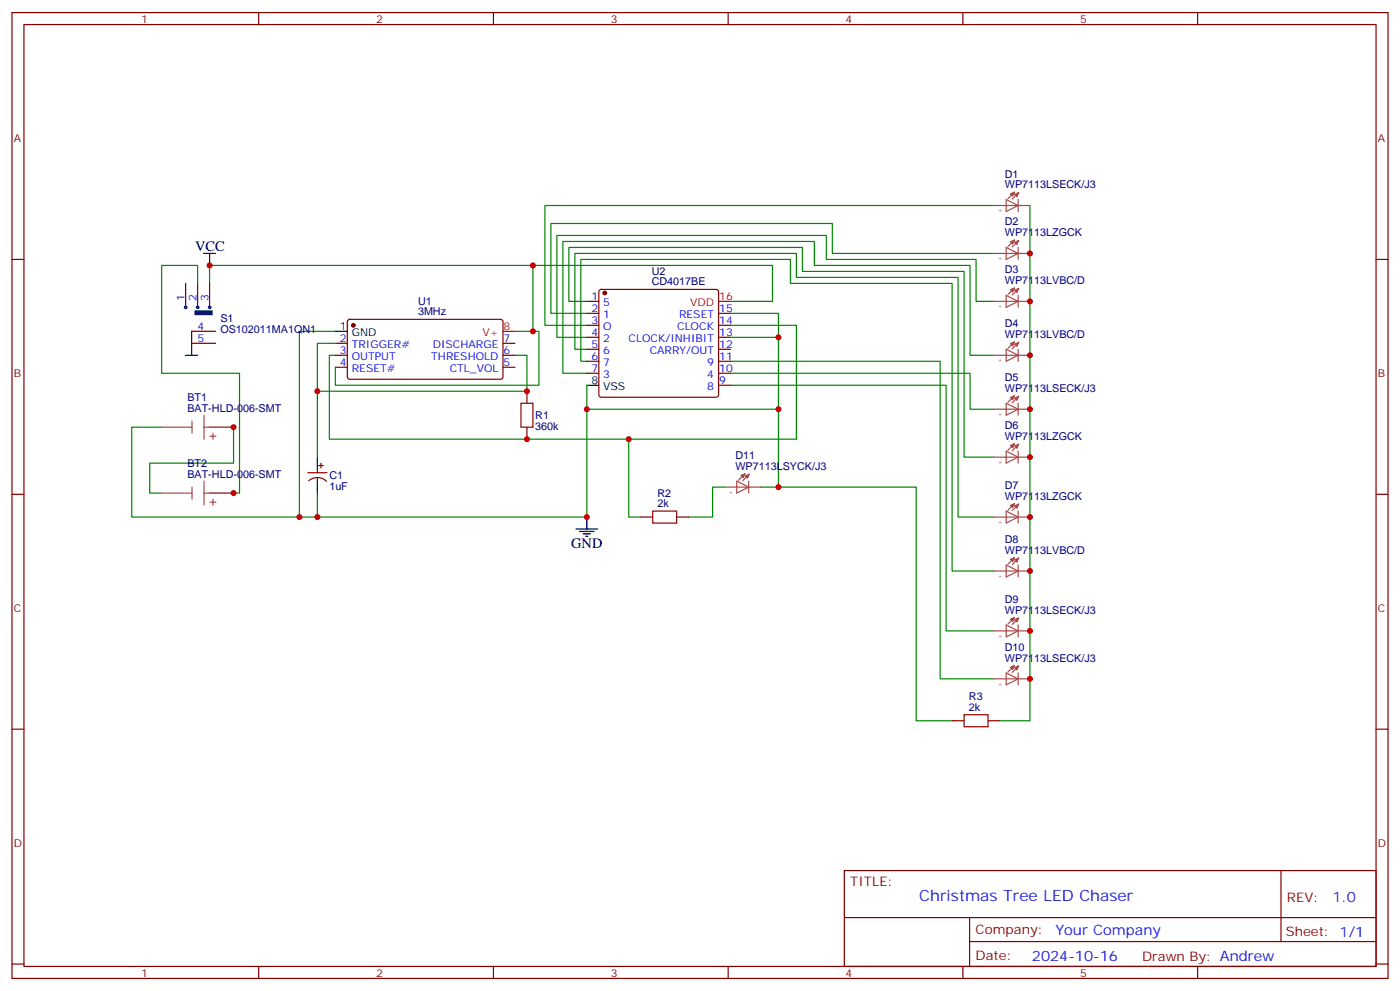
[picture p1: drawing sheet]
<svg xmlns="http://www.w3.org/2000/svg" width="412mm" height="292mm" viewBox="0 0 412 292" stroke-linecap="round" stroke-linejoin="round" font-family="sans-serif">
<g fill="none" stroke="#870000" stroke-width=".35">
<path d="M3.5 3.7h405.4v284.3h-405.4zM7.1 7.2h398.2v277.3h-398.2zM76.2 3.7v3.5M145.3 3.7v3.5M214.5 3.7v3.5M283.6 3.7v3.5M352.8 3.7v3.5M3.5 76.4h3.6M405.3 76.4h3.6M54.7 83.4v7.1M56.4 97.5h7.1M58.2 83.4v7.1"/>
<path d="M61.7 83.4v7.1M102.5 94.2l.5-.2 44.7 .1 .5 .6-.1 16.5-.6 .5-44.8-.1-.4-.7v-16.2zM172.9 88.7h3.5M172.9 92.3h3.5M172.9 95.8h3.5M172.9 99.3h3.5M176.6 85.4l.5-.2h33.9l.5 .2 .2 .5v30.3l-.3 .5-.4 .2h-33.9l-.5-.2-.2-.5v-30.3zM211.7 92.3h3.5M211.7 95.8h3.5M211.7 99.3h3.5M56.4 101.1h7.1M98.8 101.1h3.5"/>
<path d="M98.8 104.6h3.5M98.8 108.1h3.5M148.2 101.1h3.5M148.2 104.6h3.5M148.2 108.1h3.5M155.2 115.2v3.5M172.9 102.8h3.5M172.9 106.4h3.5M172.9 109.9h3.5M211.7 102.8h3.5M211.7 106.4h3.5M211.7 109.9h3.5"/>
<path d="M211.7 113.4h3.5M90.7 139.2h5.6M93.5 138.1v1.1M93.8 137.1h1.4M94.5 136.3v1.5M155.2 125.8v3.5M3.5 145.5h3.6M90.9 141.6a3.8 3.8 0 0 1 5.3 .1M93.5 140.6v1M188.7 152.2h3.6M199.3 152.2h3.5M405.3 145.5h3.6"/>
<path d="M3.5 214.7h3.6M280.5 212.2h3.5M291 212.2h3.6M405.3 214.7h3.6M248.7 256.3h156.6v28.2h-156.6zM377.3 256.3v20.9M248.7 270.1h156.5M285.6 277.2h119.6M285.6 270.1v14.2M3.5 283.8h3.6M76.2 284.5v3.5M145.3 284.5v3.5"/>
<path d="M214.5 284.5v3.5M283.6 284.5v3.5M352.8 284.5v3.5M405.3 283.8h3.6"/>
</g>
<g fill="none" stroke="#008700" stroke-width=".35">
<path d="M157 78.1v19.4M292.8 74.6h-47.6v-8.8h-82.9v26.5h10.6M292.8 60.5h-132.3v35.3h12.4M303.4 60.5v151.7h-8.8M58.2 83.4v-5.3h-10.6v31.8h23v35.3h-1.8M61.7 83.4v-5.3h165.8v10.6h-12.3M98.8 97.5h-10.6v54.7M151.7 97.5h7v15.9h-59.9v-5.3M172.9 88.7h-5.3v-15.9h68.8v7.1h47.6v54.7h8.8M215.2 92.3h14.1v7M215.2 95.8h19.4v33.5h-49.4M215.2 99.3h14.1v21.2h-56.4v31.7h-134.1v-26.4h8.8"/>
<path d="M292.8 88.7h-5.3v-12.3h-44.1v-7.1h-79.4v30h8.9M98.8 104.6h-1.8v24.7h88.2v22.9h3.5M98.8 101.1h-5.3v33.5M151.7 104.6h3.5v10.6h-61.7M172.9 102.8h-3.6v-28.2h65.3v7.1h47.6v70.5h10.6M172.9 106.4h-1.8v-30h61.7v7h47.7v84.7h12.3M172.9 113.4v7.1M215.2 109.9h70.6v10.6h7M215.2 113.4h63.5v72.3h14.1M215.2 106.4h61.7v93.4h15.9M292.8 104.6h-7v-26.5h-45.9v-7h-74.1v38.8h7.1M68.8 125.8v10.5h-24.7v8.9h3.5"/>
<path d="M229.3 120.5v22.9M93.5 145.2v7M213.4 143.4h-3.5v8.8h-7.1M224 143.4h45.9v68.8h10.6"/>
</g>
<g fill="none" stroke="#000" stroke-width=".35">
<path d="M60 74.6h3.5M61.7 74.6v3.5M56.4 97.5v7.1M98.8 97.5h3.5M54.7 104.6h3.5M172.9 113.4h3.5M93.5 134.6v3.5M93.5 141.6v3.6M169.7 155.8h6.3M170.7 156.5h4.3M171.8 157.2h2.1M172.5 157.9h.7"/>
<path d="M172.9 152.2v3.6"/>
<circle cx="54.7" cy="90.5" r=".35"/>
<circle cx="58.2" cy="90.5" r=".35"/>
<circle cx="61.7" cy="90.5" r=".35"/>
</g>
<g fill="#870000" stroke="#870000" stroke-width=".35">
<circle cx="178.2" cy="86.3" r=".53"/>
<circle cx="104.1" cy="95.8" r=".53"/>
</g>
<path d="M148.2 97.5h3.5M211.7 88.7h3.5" fill="none" stroke="#f00" stroke-width=".35"/>
<path d="M57.5 91.5h4.9v1.1h-4.9z" fill="#000" stroke="#000" stroke-width=".35"/>
<g fill="none" stroke="#a64a4a" stroke-width=".35">
<path d="M296.4 58.7l3.5 1.8-3.5 1.8zM298.8 56.5l-1.9 2M299.9 58.7v3.6M300.1 56.7l-1.9 1.9M292.8 60.5h3.5M292.8 74.6h3.5M296.4 60.5h7M296.4 72.8l3.5 1.8-3.5 1.8zM296.4 74.6h7M298.8 70.6l-1.9 2M299.9 72.8v3.6M300.1 70.8l-1.9 1.9"/>
<path d="M292.8 88.7h3.5M296.4 87l3.5 1.7-3.5 1.8zM296.4 88.7h7M298.8 84.8l-1.9 1.9M299.9 87v3.5M300.1 84.9l-1.9 1.9M292.8 104.6h3.5M296.4 102.8l3.5 1.8-3.5 1.8zM296.4 118.7l3.5 1.8-3.5 1.7zM296.4 104.6h7M298.8 100.6l-1.9 2M298.8 116.5l-1.9 1.9"/>
<path d="M299.9 102.8v3.6M299.9 118.7v3.5M300.1 100.8l-1.9 1.9M300.1 116.6l-1.9 2M47.6 125.8h7M54.8 125.8h1.8M56.6 124v3.5M60.1 122.2v7.1M60.1 125.8h8.7M61.8 128.4h1.8M62.7 127.5v1.8M219.5 139.4l-2 2"/>
<path d="M220.7 139.6l-1.9 1.9M292.8 120.5h3.5M292.8 134.6h3.5M296.4 132.8l3.5 1.8-3.5 1.7zM296.4 120.5h7M296.4 134.6h7M298.8 130.6l-1.9 2M299.9 132.8v3.5M300.1 130.8l-1.9 1.9M47.6 145.2h7M54.8 145.2h1.8M56.6 143.4v3.5"/>
<path d="M60.1 141.6v7.1M60.1 145.2h8.7M61.8 147.8h1.8M62.7 146.9v1.8M213.4 143.4h3.5M217 143.4h7M217 141.6l3.5 1.8-3.5 1.8zM220.5 141.6v3.6M292.8 152.2h3.5M296.4 150.5l3.5 1.7-3.5 1.8zM296.4 152.2h7M298.8 148.3l-1.9 1.9"/>
<path d="M299.9 150.5v3.5M300.1 148.4l-1.9 1.9M292.8 168.1h3.5M296.4 166.3l3.5 1.8-3.5 1.8zM296.4 168.1h7M298.8 164.1l-1.9 2M299.9 166.3v3.6M300.1 164.3l-1.9 1.9M292.8 185.7h3.5M292.8 199.8h3.5M296.4 184l3.5 1.7-3.5 1.8zM296.4 198.1l3.5 1.7-3.5 1.8z"/>
<path d="M296.4 185.7h7M296.4 199.8h7M298.8 181.8l-1.9 1.9M298.8 195.9l-1.9 1.9M299.9 184v3.5M299.9 198.1v3.5M300.1 181.9l-1.9 1.9M300.1 196l-1.9 2"/>
</g>
<g fill="#a64a4a" stroke="#a64a4a" stroke-width=".29">
<path d="M298.9 57.2l1.2-.5-.5 1.2z"/>
<path d="M297.6 57.1l1.2-.6-.5 1.3z"/>
<path d="M298.9 71.3l1.2-.5-.5 1.2z"/>
<path d="M297.6 71.2l1.2-.6-.5 1.3z"/>
<path d="M297.6 85.3l1.2-.5-.5 1.2z"/>
<path d="M298.9 85.4l1.2-.5-.5 1.2z"/>
<path d="M297.6 101.2l1.2-.6-.5 1.3z"/>
<path d="M298.9 101.3l1.2-.5-.5 1.2z"/>
<path d="M298.9 117.2l1.2-.6-.5 1.3z"/>
<path d="M297.6 117l1.2-.5-.5 1.2z"/>
<path d="M298.9 131.3l1.2-.5-.5 1.2z"/>
<path d="M297.6 131.1l1.2-.5-.5 1.2z"/>
<path d="M298.9 148.9l1.2-.5-.5 1.2z"/>
<path d="M297.6 148.8l1.2-.5-.5 1.2z"/>
<path d="M297.6 164.7l1.2-.6-.5 1.3z"/>
<path d="M298.9 164.8l1.2-.5-.5 1.2z"/>
<path d="M298.9 182.4l1.2-.5-.5 1.2z"/>
<path d="M297.6 182.3l1.2-.5-.5 1.2z"/>
<path d="M298.9 196.5l1.2-.5-.5 1.3z"/>
<path d="M297.6 196.4l1.2-.5-.5 1.2z"/>
<path d="M218.2 140l1.3-.6-.6 1.3z"/>
<path d="M219.5 140.1l1.2-.5-.5 1.2z"/>
</g>
<path d="M153.5 118.7h3.5v7.1h-3.5zM192.3 150.5h7v3.5h-7zM284 210.4h7v3.6h-7z" fill="none" stroke="#a10000" stroke-width=".35"/>
<g fill="#c00">
<circle cx="172.9" cy="152.2" r=".88"/>
<circle cx="229.3" cy="99.3" r=".88"/>
<circle cx="172.9" cy="120.5" r=".88"/>
<circle cx="229.3" cy="143.4" r=".88"/>
<circle cx="229.3" cy="120.5" r=".88"/>
<circle cx="88.2" cy="152.2" r=".88"/>
<circle cx="61.7" cy="78.1" r=".88"/>
<circle cx="93.5" cy="152.2" r=".88"/>
<circle cx="93.5" cy="115.2" r=".88"/>
<circle cx="157" cy="78.1" r=".88"/>
<circle cx="157" cy="97.5" r=".88"/>
<circle cx="185.2" cy="129.3" r=".88"/>
<circle cx="303.4" cy="74.6" r=".88"/>
<circle cx="303.4" cy="88.7" r=".88"/>
<circle cx="303.4" cy="104.6" r=".88"/>
<circle cx="303.4" cy="120.5" r=".88"/>
<circle cx="303.4" cy="134.6" r=".88"/>
<circle cx="303.4" cy="152.2" r=".88"/>
<circle cx="303.4" cy="168.1" r=".88"/>
<circle cx="303.4" cy="185.7" r=".88"/>
<circle cx="303.4" cy="199.8" r=".88"/>
<circle cx="68.8" cy="125.8" r=".88"/>
<circle cx="68.8" cy="145.2" r=".88"/>
<circle cx="155.2" cy="129.3" r=".88"/>
<circle cx="155.2" cy="115.2" r=".88"/>
</g>
<text font-size="4.6" fill="#00f" x="270.8" y="265.3">Christmas Tree LED Chaser</text>
<g font-size="4.2">
<text x="57.5" y="73.9">VCC</text>
<text x="168.3" y="161.4">GND</text>
</g>
<g font-size="4.2" fill="#00f">
<text x="392.5" y="265.6">1.0</text>
<text x="310.9" y="275.1">Your Company</text>
<text x="304" y="282.9">2024-10-16</text>
</g>
<g font-size="3.9" fill="#800">
<text x="250.5" y="260.9">TITLE:</text>
<text x="379.1" y="265.6">REV:</text>
<text x="287.4" y="275.1">Company:</text>
<text x="378.7" y="275.7">Sheet: 1/1</text>
<text x="287.4" y="282.8">Date:</text>
<text x="336.4" y="282.8">Drawn By: Andrew</text>
</g>
<g font-size="3.2" fill="#800">
<text x="41.6" y="6.7">1</text>
<text x="110.8" y="6.7">2</text>
<text x="179.9" y="6.7">3</text>
<text x="249.1" y="6.7">4</text>
<text x="318.2" y="6.7">5</text>
<text x="4.1" y="41.8">A</text>
<text x="405.9" y="41.8">A</text>
<text x="4.1" y="110.9">B</text>
<text x="405.9" y="110.9">B</text>
<text x="4.1" y="180.1">C</text>
<text x="405.9" y="180.1">C</text>
<text x="4.1" y="249.2">D</text>
<text x="405.9" y="249.2">D</text>
<text x="41.6" y="287.5">1</text>
<text x="110.8" y="287.5">2</text>
<text x="179.9" y="287.5">3</text>
<text x="249.1" y="287.5">4</text>
<text x="318.2" y="287.5">5</text>
</g>
<g font-size="3.2" fill="#000080">
<text x="296" y="52.3">D1</text>
<text x="296" y="55.5">WP7113LSECK/J3</text>
<text x="296" y="69.6">WP7113LZGCK</text>
<text x="296" y="66.4">D2</text>
<text x="192" y="80.9">U2</text>
<text x="296" y="83.7">WP7113LVBC/D</text>
<text x="296" y="80.5">D3</text>
<text x="123.1" y="89.7">U1</text>
<text x="192" y="84">CD4017BE</text>
<text x="64.9" y="94.8">S1</text>
<text x="123.1" y="92.9">3MHz</text>
<text x="64.9" y="98">OS102011MA1QN1</text>
<text x="296" y="99.6">WP7113LVBC/D</text>
<text x="296" y="96.4">D4</text>
<text x="296" y="112.2">D5</text>
<text x="55.2" y="118">BT1</text>
<text x="296" y="115.4">WP7113LSECK/J3</text>
<text x="55.2" y="121.2">BAT-HLD-006-SMT</text>
<text x="157.7" y="123.4">R1</text>
<text x="157.7" y="126.6">360k</text>
<text x="296" y="129.6">WP7113LZGCK</text>
<text x="296" y="126.3">D6</text>
<text x="55.2" y="137.4">BT2</text>
<text x="216.6" y="135.2">D11</text>
<text x="55.2" y="140.6">BAT-HLD-006-SMT</text>
<text x="97" y="141.1">C1</text>
<text x="216.6" y="138.4">WP7113LSYCK/J3</text>
<text x="296" y="144">D7</text>
<text x="97" y="144.2">1uF</text>
<text x="193.7" y="149.4">2k</text>
<text x="193.7" y="146.2">R2</text>
<text x="296" y="147.2">WP7113LZGCK</text>
<text x="296" y="159.9">D8</text>
<text x="296" y="163.1">WP7113LVBC/D</text>
<text x="296" y="177.5">D9</text>
<text x="296" y="180.7">WP7113LSECK/J3</text>
<text x="296" y="191.6">D10</text>
<text x="296" y="194.8">WP7113LSECK/J3</text>
<text x="285.4" y="209.4">2k</text>
<text x="285.4" y="206.1">R3</text>
</g>
<g font-size="3.2" fill="#00f">
<text x="54.3" y="88.7" transform="rotate(-90 54.3 88.7)">1</text>
<text x="57.9" y="88.7" transform="rotate(-90 57.9 88.7)">2</text>
<text x="61.4" y="88.7" transform="rotate(-90 61.4 88.7)">3</text>
<text x="174.2" y="88.4">1</text>
<text x="174.2" y="91.9">2</text>
<text x="174.2" y="95.4">3</text>
<text x="177.7" y="90.1">5</text>
<text x="177.7" y="93.7">1</text>
<text x="200" y="93.7">RESET</text>
<text x="211.8" y="95.4">14</text>
<text x="211.8" y="91.9">15</text>
<text x="58.2" y="97.2">4</text>
<text x="58.2" y="100.7">5</text>
<text x="100.1" y="100.7">2</text>
<text x="148.3" y="100.7">7</text>
<text x="174.2" y="99">4</text>
<text x="177.7" y="97.2">O</text>
<text x="177.7" y="100.7">2</text>
<text x="185.1" y="100.7">CLOCK/INHIBIT</text>
<text x="199.5" y="97.2">CLOCK</text>
<text x="211.8" y="99">13</text>
<text x="100.1" y="104.2">3</text>
<text x="100.1" y="107.8">4</text>
<text x="103.6" y="102.5">TRIGGER#</text>
<text x="103.6" y="106">OUTPUT</text>
<text x="127" y="106">THRESHOLD</text>
<text x="127.5" y="102.5">DISCHARGE</text>
<text x="148.3" y="107.8">5</text>
<text x="148.3" y="104.2">6</text>
<text x="174.2" y="102.5">5</text>
<text x="174.2" y="106">6</text>
<text x="177.7" y="104.2">6</text>
<text x="177.7" y="107.8">7</text>
<text x="191.4" y="104.2">CARRY/OUT</text>
<text x="208.3" y="107.8">9</text>
<text x="211.8" y="106">11</text>
<text x="211.8" y="102.5">12</text>
<text x="103.6" y="109.5">RESET#</text>
<text x="132.5" y="109.5">CTL_VOL</text>
<text x="174.2" y="109.5">7</text>
<text x="177.7" y="111.3">3</text>
<text x="208.3" y="111.3">4</text>
<text x="211.8" y="113.1">9</text>
<text x="211.8" y="109.5">10</text>
<text x="208.3" y="114.8">8</text>
</g>
<g font-size="3.2" fill="#f00">
<text x="211.8" y="88.4">16</text>
<text x="203.3" y="90.1">VDD</text>
<text x="142.1" y="99">V+</text>
<text x="148.3" y="97.2">8</text>
</g>
<g font-size="3.2">
<text x="100.1" y="97.2">1</text>
<text x="103.6" y="99">GND</text>
<text x="174.2" y="113.1">8</text>
<text x="177.7" y="114.8">VSS</text>
</g>
<g font-size="1.8" fill="#a54b4b">
<text x="293.9" y="62.5">+</text>
<text x="293.9" y="76.6">+</text>
<text x="293.9" y="90.7">+</text>
<text x="293.9" y="106.6">+</text>
<text x="293.9" y="122.5">+</text>
<text x="293.9" y="136.6">+</text>
<text x="214.6" y="145.4">+</text>
<text x="293.9" y="154.2">+</text>
<text x="293.9" y="170.1">+</text>
<text x="293.9" y="187.7">+</text>
<text x="293.9" y="201.8">+</text>
</g>
</svg>
